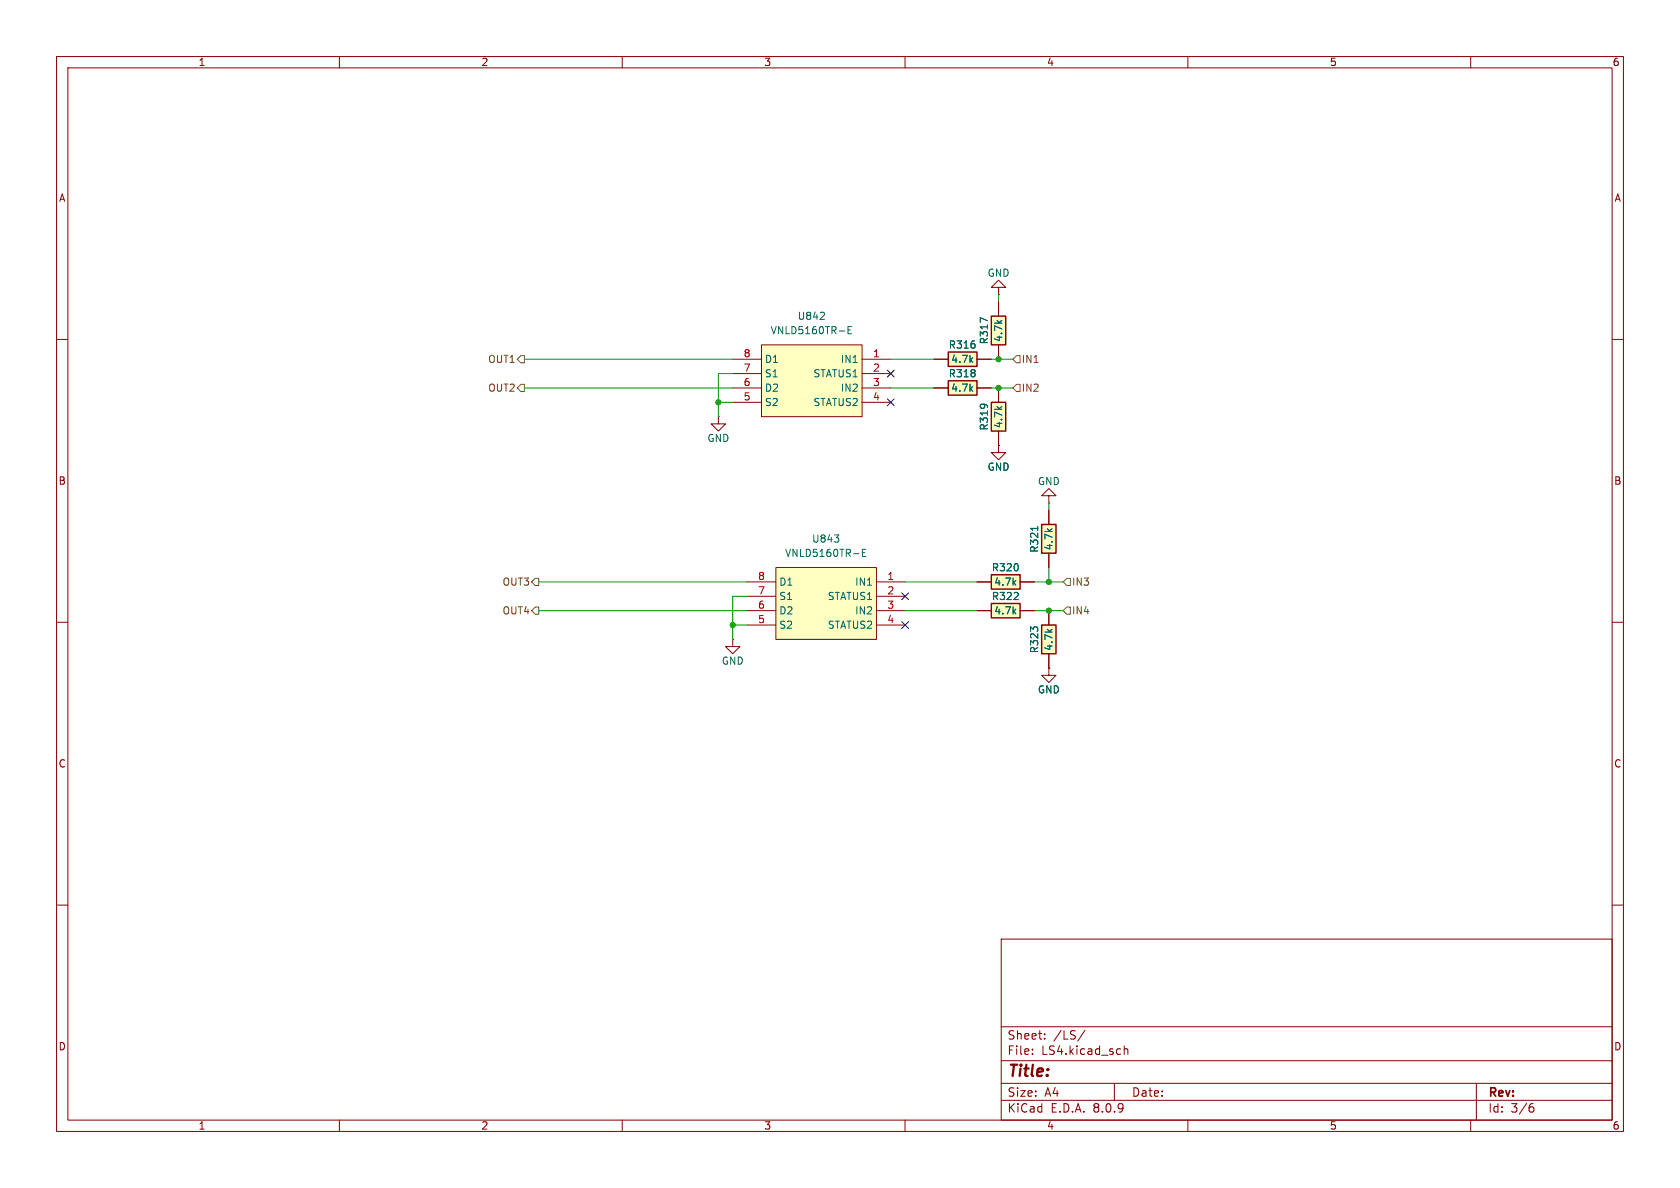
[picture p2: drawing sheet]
<svg xmlns="http://www.w3.org/2000/svg" width="297mm" height="210mm" viewBox="0 0 297 210" stroke-linecap="round" stroke-linejoin="round" font-family="sans-serif">
<g fill="none" stroke="#840000" stroke-width=".18">
<path d="M10 10h277v190h-277zM12 12h273v186h-273zM60 10v2M110 10v2M160 10v2M210 10v2M260 10v2M10 60h2M285 60h2M10 110h2M285 110h2M10 160h2"/>
<path d="M177 166h108v32h-108zM285 160h2M60 198v2M110 198v2M160 198v2M177 194.5h108M177 191.5h108M177 187.5h108M177 181.5h108M182.5 186.3v.1M182.5 185.5v.1M184.7 183.6v.1"/>
<path d="M184.7 182.8v.1M191.8 182.1l-1.3 2M197 191.5v3M198.7 184.9v1.5M198.7 185.5l.3-.1 .3 .1 .1 .9M210 198v2M260 198v2M261 191.5v6.5M270.6 195.7h.4l.2 .3-.1 .5-.5 .1M271 195.1l-.4 .1"/>
</g>
<path d="M134.6 61h17.8v12.7h-17.8z" fill="#ffffc2"/>
<path d="M129.5 63.5h5.1M129.5 66h5.1M129.5 68.6h5.1M129.5 71.1h5.1M134.6 61h17.8v12.7h-17.8zM152.4 63.5h5.1M152.4 66h5.1M152.4 68.6h5.1M152.4 71.1h5.1" fill="none" stroke="#840000" stroke-width=".18"/>
<path d="M145 56.5h.7M145.7 55.3v.4M149.9 58.3h.4M150.5 57.7h-.6v1.3h.6" fill="none" stroke="#006464" stroke-width=".18"/>
<path d="M175.3 101.6h5v2.5h-5z" fill="#ffffc2"/>
<path d="M175.3 101.6h5v2.5h-5z" fill="none" stroke="#840000" stroke-width=".25"/>
<path d="M172.7 102.9h2.6M180.3 102.9h2.6" fill="none" stroke="#840000" stroke-width=".18"/>
<path d="M184.1 110.5h2.6v5.1h-2.6z" fill="#ffffc2"/>
<path d="M184.1 110.5h2.6v5.1h-2.6z" fill="none" stroke="#840000" stroke-width=".25"/>
<path d="M185.4 108v2.5M185.4 115.6v2.5" fill="none" stroke="#840000" stroke-width=".18"/>
<path d="M175.3 106.7h5v2.5h-5z" fill="#ffffc2"/>
<path d="M175.3 106.7h5v2.5h-5z" fill="none" stroke="#840000" stroke-width=".25"/>
<path d="M185.4 87.6h-1.3l1.3-1.2 1.3 1.2h-1.3v1.3M185.4 88.9h.1M172.7 108h2.6M180.3 108h2.6" fill="none" stroke="#840000" stroke-width=".18"/>
<path d="M184.1 92.7h2.6v5.1h-2.6z" fill="#ffffc2"/>
<path d="M184.1 92.7h2.6v5.1h-2.6z" fill="none" stroke="#840000" stroke-width=".25"/>
<path d="M176.5 50.8h-1.2l1.2-1.3 1.3 1.3h-1.3v1.3M176.5 52.1h.1M185.4 90.2v2.5M185.4 97.8v2.5M185.4 118.1v1.3h1.3l-1.3 1.3-1.3-1.3h1.3M185.4 118.1h.1" fill="none" stroke="#840000" stroke-width=".18"/>
<path d="M183.5 93v.8" fill="none" stroke="#006464" stroke-width=".18"/>
<path d="M175.3 55.9h2.5v5.1h-2.5z" fill="#ffffc2"/>
<path d="M175.3 55.9h2.5v5.1h-2.5z" fill="none" stroke="#840000" stroke-width=".25"/>
<path d="M176.5 53.3v2.6M176.5 61v2.5" fill="none" stroke="#840000" stroke-width=".18"/>
<path d="M174.6 56.7l-1.3-.5v.8" fill="none" stroke="#006464" stroke-width=".18"/>
<path d="M137.2 100.3h17.7v12.7h-17.7z" fill="#ffffc2"/>
<path d="M176.5 78.7v1.3h1.3l-1.3 1.3-1.2-1.3h1.2M176.5 78.7h.1M132.1 102.9h5.1M132.1 105.4h5.1M132.1 108h5.1M132.1 110.5h5.1M137.2 100.3h17.7v12.7h-17.7zM154.9 102.9h5.1M154.9 105.4h5.1M154.9 108h5.1M154.9 110.5h5.1" fill="none" stroke="#840000" stroke-width=".18"/>
<path d="M147.5 94.6h.8l-.4 .4M148.2 95.2v.5M152.5 97.7h.4M153.1 97.1h-.6v1.3h.6" fill="none" stroke="#006464" stroke-width=".18"/>
<path d="M175.3 71.1h2.5v5.1h-2.5z" fill="#ffffc2"/>
<path d="M175.3 71.1h2.5v5.1h-2.5z" fill="none" stroke="#840000" stroke-width=".25"/>
<path d="M176.5 68.6v2.5M176.5 76.2v2.5" fill="none" stroke="#840000" stroke-width=".18"/>
<path d="M167.6 67.3h5.1v2.6h-5.1z" fill="#ffffc2"/>
<path d="M167.6 67.3h5.1v2.6h-5.1z" fill="none" stroke="#840000" stroke-width=".25"/>
<path d="M165.1 68.6h2.5M172.7 68.6h2.6" fill="none" stroke="#840000" stroke-width=".18"/>
<path d="M167.6 62.2h5.1v2.6h-5.1z" fill="#ffffc2"/>
<path d="M167.6 62.2h5.1v2.6h-5.1z" fill="none" stroke="#840000" stroke-width=".25"/>
<g fill="none" stroke="#840000" stroke-width=".18">
<path d="M176.5 53.3v2.6M127 73.7v1.2h-1.3l1.3 1.3 1.3-1.3h-1.3M127 73.7h.1M165.1 63.5h2.5M165.1 68.6h2.5M172.7 63.5h2.6M172.7 68.6h2.6M176.5 78.7h.1M176.5 61v2.5M176.5 68.6v2.5M176.5 76.2v2.5M185.4 90.2v2.5"/>
<path d="M185.4 97.8v2.5M129.5 113v1.3h-1.2l1.2 1.3 1.3-1.3h-1.3M129.5 113h.1M172.7 102.9h2.6M172.7 108h2.6M180.3 102.9h2.6M180.3 108h2.6M185.4 118.1h.1M185.4 108v2.5M185.4 115.6v2.5"/>
</g>
<path d="M91.4 68.6l.7-.7h.6v1.3h-.6zM92.1 62.9h.6v1.2h-.6l-.7-.6zM179.7 62.9h.6v1.2h-.6l-.6-.6zM179.7 67.9h.6v1.3h-.6l-.6-.6zM94.6 107.3h.6v1.3h-.6l-.6-.6zM94.6 102.2h.6v1.3h-.6l-.6-.6zM188.6 102.2h.6v1.3h-.6l-.6-.6zM188.6 107.3h.6v1.3h-.6l-.6-.6z" fill="none" stroke="#725600" stroke-width=".18"/>
<g fill="none" stroke="#009600" stroke-width=".18">
<path d="M176.5 52.1v1.2M92.7 63.5h36.8M92.7 68.6h36.8M127 71.1h2.5M129.5 66h-2.5v7.7M157.5 63.5h7.6M157.5 68.6h7.6M175.3 63.5h3.8M175.3 68.6h3.8M185.4 88.9v1.3M95.2 108h36.9M95.2 102.9h36.9"/>
<path d="M129.5 110.5h2.6M132.1 105.4h-2.6v7.6M160 108h12.7M160 102.9h12.7M182.9 108h5.1M182.9 102.9h5.1M185.4 100.3v2.6"/>
</g>
<path d="M156.9 70.5l1.2 1.2M156.9 65.4l1.2 1.2M158.1 70.5l-1.2 1.2M158.1 65.4l-1.2 1.2M159.4 109.9l1.2 1.2M159.4 104.8l1.2 1.2M160.6 109.9l-1.2 1.2M160.6 104.8l-1.2 1.2" fill="none" stroke="#000084" stroke-width=".18"/>
<path d="M174.6 56.7l-1.3-.5v.8M183.5 93v.8" fill="none" stroke="#006464" stroke-width=".18"/>
<g fill="#009600" stroke="#009600" stroke-width=".18">
<circle cx="176.5" cy="63.5" r=".46"/>
<circle cx="185.4" cy="108" r=".46"/>
<circle cx="185.4" cy="102.9" r=".46"/>
<circle cx="176.5" cy="68.6" r=".46"/>
<circle cx="127" cy="71.1" r=".46"/>
<circle cx="129.5" cy="110.5" r=".46"/>
</g>
<text font-size="2.8" fill="#840000" x="178" y="190.9">Title:</text>
<g font-size="2.1" fill="#840000">
<text x="178" y="184">Sheet:</text>
<text x="186.2" y="184">/LS/</text>
<text x="178" y="186.7">File:</text>
<text x="184.1" y="186.7">LS4.kicad_sch</text>
<text x="178" y="196.9">KiCad</text>
<text x="178" y="194.1">Size:</text>
<text x="184.7" y="194.1">A4</text>
<text x="185.7" y="196.9">E.D.A.</text>
<text x="193.3" y="196.9">8.0.9</text>
<text x="200" y="194.1">Date:</text>
<text x="263" y="194.3">Rev:</text>
<text x="263" y="196.9">Id:</text>
<text x="267.1" y="196.9">3/6</text>
</g>
<g font-size="1.8" fill="#840000">
<text x="35" y="11.9">1</text>
<text x="85" y="11.9">2</text>
<text x="135" y="11.9">3</text>
<text x="185" y="11.9">4</text>
<text x="235" y="11.9">5</text>
<text x="285" y="11.9">6</text>
<text x="10.3" y="35.9">A</text>
<text x="285.3" y="35.9">A</text>
<text x="10.3" y="85.9">B</text>
<text x="285.3" y="85.9">B</text>
<text x="10.3" y="135.9">C</text>
<text x="285.3" y="135.9">C</text>
<text x="10.3" y="185.9">D</text>
<text x="285.3" y="185.9">D</text>
<text x="35" y="199.9">1</text>
<text x="85" y="199.9">2</text>
<text x="135" y="199.9">3</text>
<text x="185" y="199.9">4</text>
<text x="235" y="199.9">5</text>
<text x="285" y="199.9">6</text>
</g>
<g font-size="1.8" fill="#006464">
<text x="174.5" y="49.1">GND</text>
<text x="136.2" y="59.3">VNLD5160TR-E</text>
<text x="140.9" y="56.7">U842</text>
<text x="135.1" y="64.4">D1</text>
<text x="148.5" y="64.4">IN1</text>
<text x="167.6" y="61.8">R316</text>
<text x="168.1" y="64.4">4.7k</text>
<text x="174.9" y="61" transform="rotate(-90 174.9 61)">R317</text>
<text x="177.4" y="60.5" transform="rotate(-90 177.4 60.5)">4.7k</text>
<text x="135.1" y="72">S2</text>
<text x="135.1" y="69.4">D2</text>
<text x="135.1" y="66.9">S1</text>
<text x="143.7" y="66.9">STATUS1</text>
<text x="143.7" y="72">STATUS2</text>
<text x="148.5" y="69.4">IN2</text>
<text x="167.6" y="66.9">R318</text>
<text x="168.1" y="69.4">4.7k</text>
<text x="174.9" y="76.2" transform="rotate(-90 174.9 76.2)">R319</text>
<text x="177.4" y="75.8" transform="rotate(-90 177.4 75.8)">4.7k</text>
<text x="125" y="78.3">GND</text>
<text x="174.5" y="83.4">GND</text>
<text x="183.4" y="86">GND</text>
<text x="138.7" y="98.7">VNLD5160TR-E</text>
<text x="143.5" y="96.1">U843</text>
<text x="175.2" y="101.2">R320</text>
<text x="183.7" y="97.8" transform="rotate(-90 183.7 97.8)">R321</text>
<text x="186.3" y="97.4" transform="rotate(-90 186.3 97.4)">4.7k</text>
<text x="137.7" y="106.3">S1</text>
<text x="137.7" y="103.7">D1</text>
<text x="146.2" y="106.3">STATUS1</text>
<text x="151.1" y="103.7">IN1</text>
<text x="175.2" y="106.3">R322</text>
<text x="175.7" y="103.7">4.7k</text>
<text x="137.7" y="111.4">S2</text>
<text x="137.7" y="108.8">D2</text>
<text x="146.2" y="111.4">STATUS2</text>
<text x="151.1" y="108.8">IN2</text>
<text x="175.7" y="108.8">4.7k</text>
<text x="127.5" y="117.7">GND</text>
<text x="183.7" y="115.6" transform="rotate(-90 183.7 115.6)">R323</text>
<text x="186.3" y="115.2" transform="rotate(-90 186.3 115.2)">4.7k</text>
<text x="183.4" y="122.8">GND</text>
</g>
<g font-size="1.8" fill="#725600">
<text x="86.2" y="64.4">OUT1</text>
<text x="180.5" y="64.4">IN1</text>
<text x="86.2" y="69.4">OUT2</text>
<text x="180.5" y="69.4">IN2</text>
<text x="88.7" y="103.7">OUT3</text>
<text x="189.4" y="103.7">IN3</text>
<text x="88.7" y="108.8">OUT4</text>
<text x="189.4" y="108.8">IN4</text>
</g>
<g font-size="1.8" fill="#a90000">
<text x="131.4" y="65.8">7</text>
<text x="131.4" y="63.2">8</text>
<text x="154.2" y="63.2">1</text>
<text x="154.2" y="65.8">2</text>
<text x="131.4" y="70.9">5</text>
<text x="131.4" y="68.3">6</text>
<text x="154.2" y="68.3">3</text>
<text x="154.2" y="70.9">4</text>
<text x="133.9" y="107.7">6</text>
<text x="133.9" y="105.2">7</text>
<text x="133.9" y="102.6">8</text>
<text x="156.8" y="102.6">1</text>
<text x="156.8" y="105.2">2</text>
<text x="156.8" y="107.7">3</text>
<text x="133.9" y="110.2">5</text>
<text x="156.8" y="110.2">4</text>
</g>
</svg>
